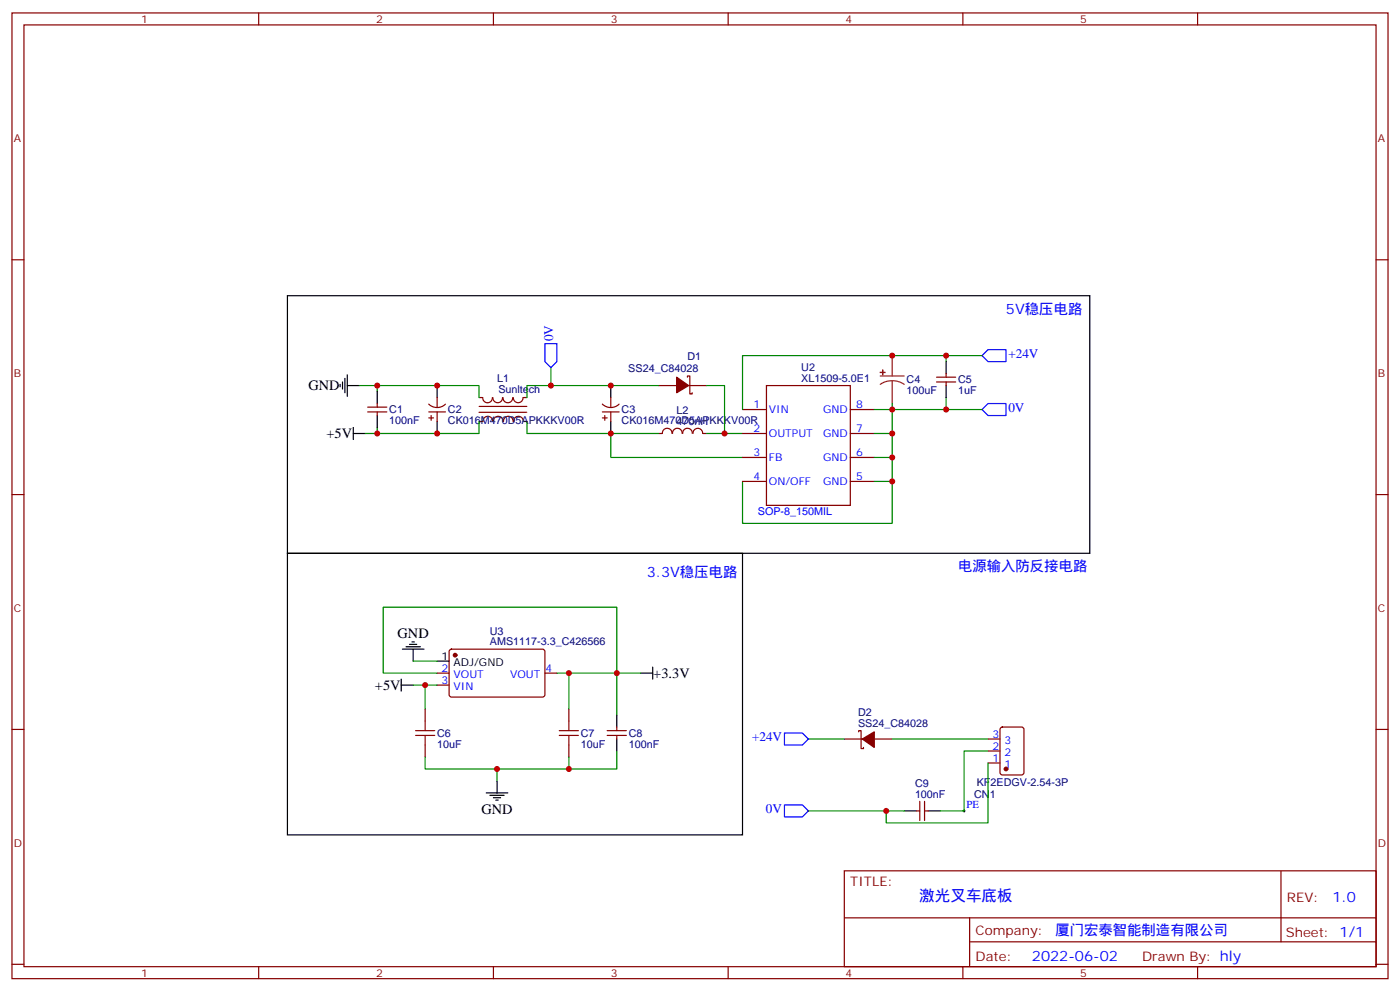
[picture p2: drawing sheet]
<svg xmlns="http://www.w3.org/2000/svg" width="412mm" height="292mm" viewBox="0 0 412 292" stroke-linecap="round" stroke-linejoin="round" font-family="sans-serif">
<g fill="none" stroke="#870000" stroke-width=".35">
<path d="M3.5 3.8h405.4v284.3h-405.4zM7.1 7.3h398.2v277.3h-398.2zM76.2 3.8v3.5M145.3 3.8v3.5M214.5 3.8v3.5M283.6 3.8v3.5M352.8 3.8v3.5M3.5 76.5h3.6M405.3 76.5h3.6M108.3 119.9h5.6M111.1 118.8v1.1M126.3 119a3.5 3.5 0 0 0 4.9 0"/>
<path d="M128.8 117.1v2.8M141.1 117.1h1.1M141.1 119.7h14.1M145 117.1a1.41 1.41 0 0 1-1.4 1.5 1.41 1.41 0 0 1-1.4-1.5M148 117.1a1.41 1.41 0 0 1-1.4 1.5 1.41 1.41 0 0 1-1.4-1.5M151 117.1a1.41 1.41 0 0 1-1.4 1.5 1.41 1.41 0 0 1-1.4-1.5M154 117.1a1.41 1.41 0 0 1-1.4 1.5 1.41 1.41 0 0 1-1.4-1.5M154.2 117.1h1M177.4 119a3.5 3.5 0 0 0 5 0M179.9 117.1v2.8M194 113.5h5.3M202.5 111.1v-.4h.7v5.3h.7v-.4"/>
<path d="M202.8 113.5h5.3M225.8 113.5h24.7v35.3h-24.7zM275.9 112.5h5.6M275.9 111.1h5.6M278.7 110v1.1M278.7 112.5v1M108.3 121.3h5.6M111.1 121.3v1M126.3 121.3h4.9M126.3 123h1.4M127 122.3v1.5M128.8 121.3v2.8"/>
<path d="M141.1 124.1h1.1M141.1 121.4h14.1M145.1 124.1a1.41 1.41 0 0 0-1.4-1.5 1.41 1.41 0 0 0-1.4 1.5M148.1 124.1a1.41 1.41 0 0 0-1.4-1.5 1.41 1.41 0 0 0-1.4 1.5M151.1 124.1a1.41 1.41 0 0 0-1.4-1.5 1.41 1.41 0 0 0-1.4 1.5M151.3 124.1a1.41 1.41 0 0 1 1.4-1.5 1.41 1.41 0 0 1 1.4 1.5h1.1M177.4 121.3h5M177.4 123h1.5M178.2 122.3v1.5M179.9 121.3v2.8M194 127.6h1.1M195.1 127.6a1.41 1.41 0 0 1 1.4-1.5 1.41 1.41 0 0 1 1.4 1.5"/>
<path d="M198.1 127.6a1.41 1.41 0 0 1 1.4-1.5 1.41 1.41 0 0 1 1.4 1.5M201.1 127.6a1.41 1.41 0 0 1 1.4-1.5 1.41 1.41 0 0 1 1.4 1.5M204.2 127.6a1.41 1.41 0 0 1 1.4-1.5 1.41 1.41 0 0 1 1.4 1.5M207.1 127.6h1M218.7 127.6h7.1M218.7 120.6h7.1M218.7 134.7h7.1M250.5 127.6h7M250.5 120.6h7M250.5 134.7h7M3.5 145.6h3.6M218.7 141.7h7.1"/>
<path d="M250.5 141.7h7M405.3 145.6h3.6M128.8 198.2h3.5M132.5 191.3l.5-.2 27.1 .1 .4 .6-.1 13-.6 .4h-27.1l-.4-.7v-12.7zM160.5 198.2h3.5M3.5 214.8h3.6M125.2 208.8v3.5M125.2 219.4v3.5M128.8 201.7h3.5M167.6 208.8v3.5M167.6 219.4v3.5M178.9 215.1h5.6"/>
<path d="M178.9 216.5h5.6M181.7 214.1v1M181.7 216.5v1.1M248.7 217.6h5.3M252.9 215.5v-.4h.7v5.3h.8v-.3M257.5 217.6h5.3M291 217.6h3.6M294.8 214.3l.5-.2h5.6l.7 .4v13l-.4 .6-5.9 .1-.7-.5v-12.9zM405.3 214.8h3.6M269.9 238.8h1M270.9 235.9v5.7M272.3 235.9v5.7"/>
<path d="M272.3 238.8h1.1M291 224.6h3.6M291 221.1h3.6M248.7 256.4h156.6v28.2h-156.6zM377.3 256.4v20.9M248.7 270.2h156.5M285.6 277.3h119.6M285.6 270.2v14.2M3.5 283.9h3.6M76.2 284.6v3.5M145.3 284.6v3.5M214.5 284.6v3.5"/>
<path d="M283.6 284.6v3.5M352.8 284.6v3.5M405.3 283.9h3.6"/>
</g>
<g fill="#870000" stroke="#870000" stroke-width=".35">
<path d="M254 217.6l3.5-2.1v4.6z"/>
<path d="M199.3 111.1l3.5 2.4-3.5 2.1z"/>
<circle cx="134.1" cy="192.9" r=".53"/>
<circle cx="296.3" cy="226.4" r=".53"/>
</g>
<path d="M283.6 238.8h.7M284 238.4v.7" fill="none" stroke="#000" stroke-width=".29"/>
<g fill="none" stroke="#000" stroke-width=".35">
<path d="M84.7 87.1h236.3v75.8h-236.3zM100.2 113.2v.7M100.9 112.5v2.1M101.6 111.4v4.2M102.3 113.5h3.5M102.3 110.3v6.4M111.1 115.3v3.5M128.8 113.5v3.6M179.9 113.5v3.6M278.7 106.5v3.5M278.7 113.5v3.6M104.1 127.6h3.5"/>
<path d="M104.1 125.9v3.5M111.1 122.3v3.6M128.8 124.1v3.5M179.9 124.1v3.5M84.7 162.9h134v82.9h-134zM118.2 200v3.5M118.5 191.1h6.4M119.6 190.4h4.2M120.6 189.7h2.2M121.4 189h.7M121.7 191.1v3.6M128.8 194.7h3.5"/>
<path d="M188.7 198.2h3.6M192.3 196.4v3.6M118.2 201.7h3.5M181.7 210.5v3.6M181.7 217.6v3.5M143.2 233.5h6.4M144.3 234.2h4.2M145.3 234.9h2.2M146 235.6h.8M146.4 229.9v3.6M266.3 238.8h3.6M273.4 238.8h3.5"/>
</g>
<path d="M259.3 110.7h7M262.8 112.1l1.9 .2 1.6 .9M262.8 112.1l-1.8 .3-1.7 .8M262.8 104.7v6M262.8 112.1v6.7" fill="none" stroke="#8c2424" stroke-width=".35"/>
<g fill="#8c2424" stroke="#8c2424" stroke-width=".35">
<path d="M259.3 109.6l1.4 .1z"/>
<path d="M260 108.9v1.4z"/>
</g>
<g fill="none" stroke="#008700" stroke-width=".35">
<path d="M105.8 113.5h35.3v3.6M111.1 113.5v1.8M162.3 108.2v5.3M194 113.5h-38.8v3.6M208.1 113.5h5.3v14.1h-5.3M262.8 118.8v1.8h26.5M278.7 104.7v1.8M278.7 117.1v3.5M289.3 104.7h-70.6v15.9M111.1 125.9v1.7M141.1 124.1v3.5h-33.5M155.2 124.1v3.5h38.8"/>
<path d="M179.9 127.6v7.1h38.8M213.4 127.6h5.3M257.5 120.6h5.3v7h-5.3M262.8 127.6v7.1h-5.3M262.8 134.7v7h-5.3M218.7 141.7v12.4h44.1v-12.4M121.7 194.7h7.1M128.8 198.2h-15.9v-19.4h68.8v19.4h-17.7M167.6 198.2v10.6M188.7 198.2h-7v12.3M121.7 201.7h7.1M125.2 201.7v7.1"/>
<path d="M238.1 217.6h10.6M262.8 217.6h28.2M125.2 222.9v3.5h42.4v-3.5M146.4 226.4v3.5M181.7 221.1v5.3h-14.1M238.1 238.8h28.2M291 221.1h-7v17.7h-7.1M291 224.6v17.7h-29.9v-3.5"/>
</g>
<path d="M122.4 216.5h5.7M122.4 215.1h5.7M125.2 212.3v2.8M125.2 216.5v2.9M164.7 216.5h5.7M164.7 215.1h5.7M167.6 212.3v2.8M167.6 216.5v2.9" fill="none" stroke="#a10000" stroke-width=".35"/>
<path d="M160.5 101.2h3.5v5.3l-1.7 1.7-1.8-1.7zM291 118.8h5.3v3.5h-5.3l-1.7-1.7zM291 102.9h5.3v3.6h-5.3l-1.7-1.8zM231.1 215.8h5.3l1.7 1.8-1.7 1.8h-5.3zM231.1 237h5.3l1.7 1.8-1.7 1.7h-5.3z" fill="none" stroke="#00f" stroke-width=".35"/>
<g fill="#c00">
<circle cx="179.9" cy="113.5" r=".88"/>
<circle cx="262.8" cy="104.7" r=".88"/>
<circle cx="128.8" cy="113.5" r=".88"/>
<circle cx="128.8" cy="127.6" r=".88"/>
<circle cx="278.7" cy="120.6" r=".88"/>
<circle cx="167.6" cy="226.4" r=".88"/>
<circle cx="181.7" cy="198.2" r=".88"/>
<circle cx="125.2" cy="201.7" r=".88"/>
<circle cx="167.6" cy="198.2" r=".88"/>
<circle cx="146.4" cy="226.4" r=".88"/>
<circle cx="213.4" cy="127.6" r=".88"/>
<circle cx="179.9" cy="127.6" r=".88"/>
<circle cx="162.3" cy="113.5" r=".88"/>
<circle cx="111.1" cy="113.5" r=".88"/>
<circle cx="111.1" cy="127.6" r=".88"/>
<circle cx="278.7" cy="104.7" r=".88"/>
<circle cx="262.8" cy="141.7" r=".88"/>
<circle cx="262.8" cy="134.7" r=".88"/>
<circle cx="262.8" cy="127.6" r=".88"/>
<circle cx="262.8" cy="120.6" r=".88"/>
<circle cx="261.1" cy="238.8" r=".88"/>
</g>
<text font-size="4.6" fill="#00f" x="270.8" y="265.4">激光叉车底板</text>
<g font-size="4.2" fill="#00f">
<text x="296.3" y="92.4">5V稳压电路</text>
<text x="190.5" y="170">3.3V稳压电路</text>
<text x="282.2" y="168.2">电源输入防反接电路</text>
<text x="392.5" y="265.7">1.0</text>
<text x="310.9" y="275.2">厦门宏泰智能制造有限公司</text>
<text x="304" y="283">2022-06-02</text>
</g>
<g font-size="4.2">
<text x="90.9" y="114.9">GND</text>
<text x="96.1" y="129">+5V</text>
<text x="117.1" y="187.9">GND</text>
<text x="110.5" y="203.2">+5V</text>
<text x="192.4" y="199.6">+3.3V</text>
<text x="141.8" y="239.6">GND</text>
</g>
<g font-size="3.9" fill="#00f">
<text x="163" y="100.5" transform="rotate(-90 163 100.5)">0V</text>
<text x="297" y="105.4">+24V</text>
<text x="297" y="121.3">0V</text>
<text x="221.5" y="218.3">+24V</text>
<text x="225.6" y="239.5">0V</text>
</g>
<g font-size="3.9" fill="#800">
<text x="250.5" y="261">TITLE:</text>
<text x="379.1" y="265.7">REV:</text>
<text x="287.4" y="275.2">Company:</text>
<text x="378.7" y="275.8">Sheet: 1/1</text>
<text x="287.4" y="282.9">Date:</text>
<text x="336.4" y="282.9">Drawn By: hly</text>
</g>
<g font-size="3.2" fill="#800">
<text x="41.6" y="6.8">1</text>
<text x="110.8" y="6.8">2</text>
<text x="179.9" y="6.8">3</text>
<text x="249.1" y="6.8">4</text>
<text x="318.2" y="6.8">5</text>
<text x="4.1" y="41.9">A</text>
<text x="405.9" y="41.9">A</text>
<text x="4.1" y="111.1">B</text>
<text x="405.9" y="111.1">B</text>
<text x="4.1" y="180.2">C</text>
<text x="405.9" y="180.2">C</text>
<text x="4.1" y="249.3">D</text>
<text x="405.9" y="249.3">D</text>
<text x="41.6" y="287.6">1</text>
<text x="110.8" y="287.6">2</text>
<text x="179.9" y="287.6">3</text>
<text x="249.1" y="287.6">4</text>
<text x="318.2" y="287.6">5</text>
</g>
<g font-size="3.2" fill="#000080">
<text x="202.5" y="105.9">D1</text>
<text x="146.5" y="112.4">L1</text>
<text x="185.1" y="109.4">SS24_C84028</text>
<text x="236" y="112.5">XL1509-5.0E1</text>
<text x="236" y="109.3">U2</text>
<text x="267.1" y="112.9">C4</text>
<text x="282.2" y="112.9">C5</text>
<text x="146.8" y="115.6">Sunltech</text>
<text x="267.1" y="116.1">100uF</text>
<text x="282.2" y="116.1">1uF</text>
<text x="114.7" y="124.9">100nF</text>
<text x="114.7" y="121.7">C1</text>
<text x="131.9" y="124.9">CK016M470D5APKKKV00R</text>
<text x="131.9" y="121.7">C2</text>
<text x="183.1" y="124.9">CK016M470D5APKKKV00R</text>
<text x="183.1" y="121.7">C3</text>
<text x="199.3" y="125">470nH</text>
<text x="199.3" y="121.9">L2</text>
<text x="144.3" y="190">AMS1117-3.3_C426566</text>
<text x="144.3" y="186.9">U3</text>
<text x="252.7" y="214.1">SS24_C84028</text>
<text x="252.7" y="210.9">D2</text>
<text x="128.8" y="220.2">10uF</text>
<text x="128.8" y="216.9">C6</text>
<text x="171.1" y="220.2">10uF</text>
<text x="171.1" y="216.9">C7</text>
<text x="185.2" y="220.2">100nF</text>
<text x="185.2" y="217">C8</text>
<text x="269.5" y="231.7">C9</text>
<text x="287.7" y="231.3">KF2EDGV-2.54-3P</text>
<text x="269.5" y="234.9">100nF</text>
<text x="287" y="234.8">CN1</text>
</g>
<g font-size="3.2" fill="#00f">
<text x="222" y="120.2">1</text>
<text x="226.5" y="121.6">VIN</text>
<text x="242.5" y="121.6">GND</text>
<text x="252.2" y="120.2">8</text>
<text x="222" y="127.3">2</text>
<text x="226.5" y="128.7">OUTPUT</text>
<text x="242.5" y="128.7">GND</text>
<text x="252.2" y="127.3">7</text>
<text x="222" y="134.3">3</text>
<text x="226.5" y="135.7">FB</text>
<text x="242.5" y="135.7">GND</text>
<text x="252.2" y="134.3">6</text>
<text x="222" y="141.4">4</text>
<text x="226.5" y="142.8">ON/OFF</text>
<text x="242.5" y="142.8">GND</text>
<text x="252.2" y="141.4">5</text>
<text x="223.3" y="151.7">SOP-8_150MIL</text>
<text x="130.1" y="197.8">2</text>
<text x="160.7" y="197.8">4</text>
<text x="130.1" y="201.4">3</text>
<text x="133.6" y="199.6">VOUT</text>
<text x="133.6" y="203.1">VIN</text>
<text x="150.3" y="199.6">VOUT</text>
<text x="292.4" y="220.8">2</text>
<text x="292.4" y="217.2">3</text>
<text x="295.9" y="219">3</text>
<text x="292.4" y="224.3">1</text>
<text x="295.9" y="226.1">1</text>
<text x="295.9" y="222.5">2</text>
<text x="284.7" y="237.9">PE</text>
</g>
<g font-size="3.2">
<text x="130.1" y="194.3">1</text>
<text x="133.6" y="196.1">ADJ/GND</text>
</g>
</svg>
